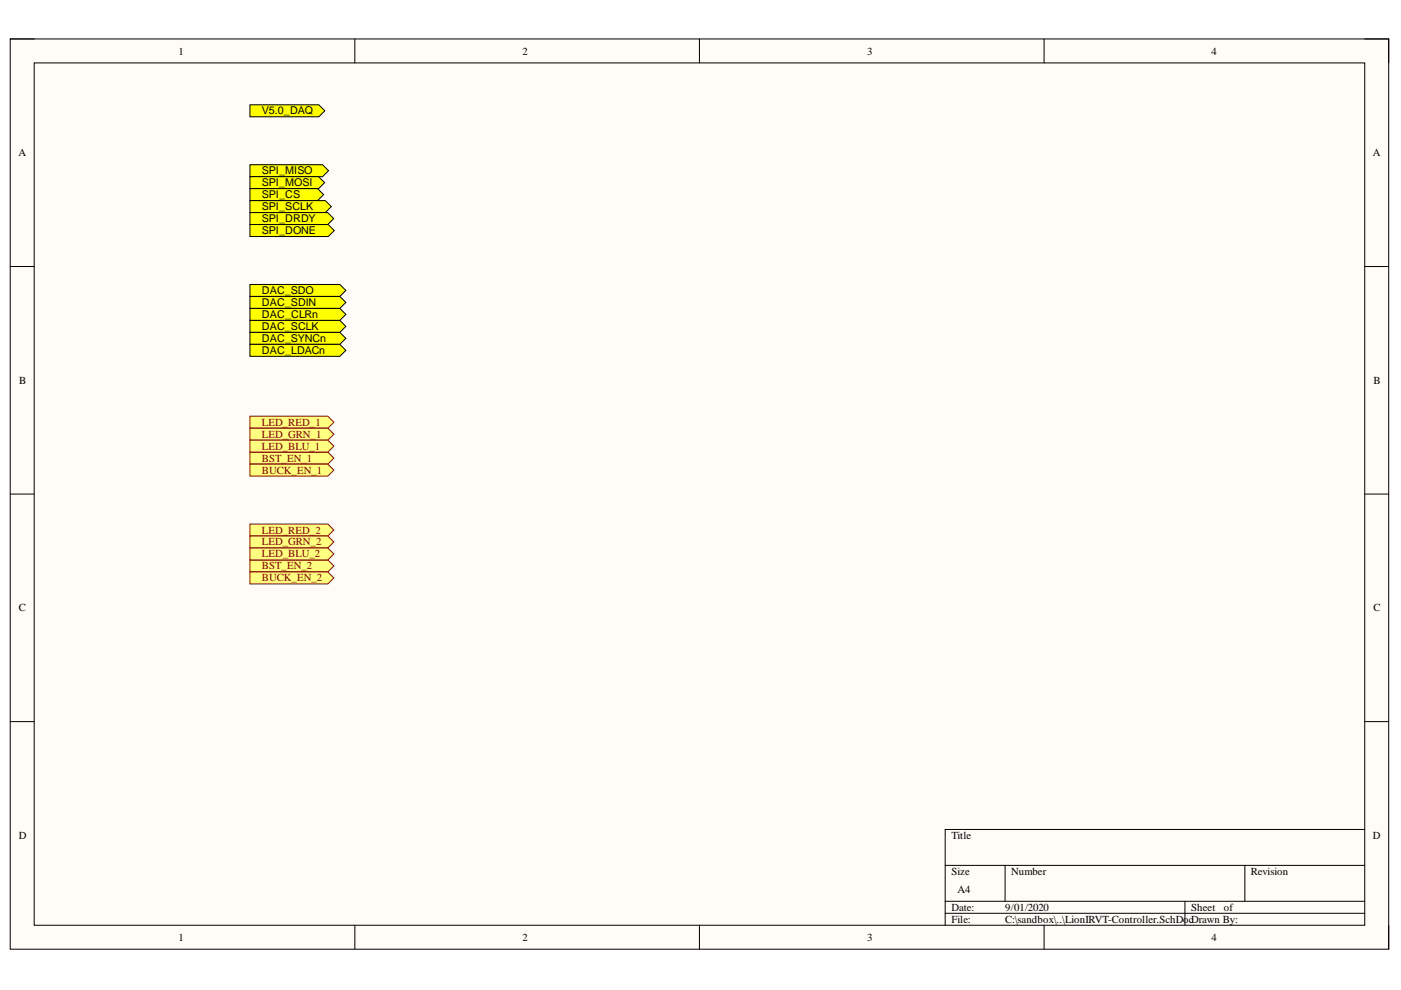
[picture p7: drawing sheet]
<svg xmlns="http://www.w3.org/2000/svg" width="297mm" height="210mm" viewBox="0 0 297 210" stroke-linecap="round" stroke-linejoin="round" font-family="sans-serif">
<path d="M2.2 8.3h292.2v193h-292.2z" fill-rule="evenodd" fill="#fffcf8"/>
<path d="M2.2 8.3h292.2v193h-292.2z" fill="none" stroke="#000" stroke-width=".21"/>
<path d="M7.2 13.3h282.2v182.9h-282.2z" fill-rule="evenodd" fill="#fffcf8"/>
<g fill="none" stroke="#000" stroke-width=".21">
<path d="M2.2 8.3h5M7.2 13.3h282.2v182.9h-282.2zM75.2 8.3v5M148.3 8.3v5M221.4 8.3v5M289.4 8.3h5v5M2.2 56.5h5M289.4 56.5h5M2.2 104.8h5M289.4 104.8h5M2.2 153h5M289.4 153h5"/>
<path d="M289.4 175.9h-89v20.3M75.2 196.2v5.1M148.3 196.2v5.1M200.4 183.5h89M200.4 191.1h89M200.4 193.6h89M213.1 183.5v7.6M221.4 196.2v5.1M251.2 191.1v5.1M263.9 183.5v7.6M294.4 196.2v5.1"/>
</g>
<path d="M53 22.2h14.6l1.3 1.3-1.3 1.3h-14.6z" fill-rule="evenodd" fill="#ff0"/>
<path d="M53 22.2h14.6l1.3 1.3-1.3 1.3h-14.6z" fill="none" stroke="#000" stroke-width=".21"/>
<path d="M53 34.9h15.4l1.3 1.3-1.3 1.3h-15.4z" fill-rule="evenodd" fill="#ff0"/>
<path d="M53 34.9h15.4l1.3 1.3-1.3 1.3h-15.4z" fill="none" stroke="#000" stroke-width=".21"/>
<path d="M53 37.5h14.6l1.2 1.2-1.2 1.3h-14.6z" fill-rule="evenodd" fill="#ff0"/>
<path d="M53 37.5h14.6l1.2 1.2-1.2 1.3h-14.6z" fill="none" stroke="#000" stroke-width=".21"/>
<path d="M53 40h14.3l1.3 1.3-1.3 1.2h-14.3z" fill-rule="evenodd" fill="#ff0"/>
<path d="M53 40h14.3l1.3 1.3-1.3 1.2h-14.3z" fill="none" stroke="#000" stroke-width=".21"/>
<path d="M53 42.5h16l1.2 1.3-1.2 1.3h-16z" fill-rule="evenodd" fill="#ff0"/>
<path d="M53 42.5h16l1.2 1.3-1.2 1.3h-16z" fill="none" stroke="#000" stroke-width=".21"/>
<path d="M53 45.1h16.5l1.2 1.2-1.2 1.3h-16.5z" fill-rule="evenodd" fill="#ff0"/>
<path d="M53 45.1h16.5l1.2 1.2-1.2 1.3h-16.5z" fill="none" stroke="#000" stroke-width=".21"/>
<path d="M53 47.6h16.6l1.3 1.3-1.3 1.3h-16.6z" fill-rule="evenodd" fill="#ff0"/>
<path d="M53 47.6h16.6l1.3 1.3-1.3 1.3h-16.6z" fill="none" stroke="#000" stroke-width=".21"/>
<path d="M53 60.3h19.1l1.2 1.3-1.2 1.3h-19.1z" fill-rule="evenodd" fill="#ff0"/>
<path d="M53 60.3h19.1l1.2 1.3-1.2 1.3h-19.1z" fill="none" stroke="#000" stroke-width=".21"/>
<path d="M53 62.9h19.1l1.2 1.2-1.2 1.3h-19.1z" fill-rule="evenodd" fill="#ff0"/>
<path d="M53 62.9h19.1l1.2 1.2-1.2 1.3h-19.1z" fill="none" stroke="#000" stroke-width=".21"/>
<path d="M53 65.4h19.1l1.2 1.3-1.2 1.2h-19.1z" fill-rule="evenodd" fill="#ff0"/>
<path d="M53 65.4h19.1l1.2 1.3-1.2 1.2h-19.1z" fill="none" stroke="#000" stroke-width=".21"/>
<path d="M53 67.9h19.1l1.2 1.3-1.2 1.3h-19.1z" fill-rule="evenodd" fill="#ff0"/>
<path d="M53 67.9h19.1l1.2 1.3-1.2 1.3h-19.1z" fill="none" stroke="#000" stroke-width=".21"/>
<path d="M53 70.5h19.1l1.2 1.2-1.2 1.3h-19.1z" fill-rule="evenodd" fill="#ff0"/>
<path d="M53 70.5h19.1l1.2 1.2-1.2 1.3h-19.1z" fill="none" stroke="#000" stroke-width=".21"/>
<path d="M53 73h19.1l1.2 1.3-1.2 1.3h-19.1z" fill-rule="evenodd" fill="#ff0"/>
<path d="M53 73h19.1l1.2 1.3-1.2 1.3h-19.1z" fill="none" stroke="#000" stroke-width=".21"/>
<path d="M53 95.9h16.5l1.3 1.2-1.3 1.3h-16.5z" fill-rule="evenodd" fill="#ffff80"/>
<path d="M53 95.9h16.5l1.3 1.2-1.3 1.3h-16.5z" fill="none" stroke="#800000" stroke-width=".21"/>
<path d="M53 98.4h16.5l1.3 1.3-1.3 1.2h-16.5z" fill-rule="evenodd" fill="#ffff80"/>
<path d="M53 98.4h16.5l1.3 1.3-1.3 1.2h-16.5z" fill="none" stroke="#800000" stroke-width=".21"/>
<path d="M53 118.7h16.5l1.3 1.3-1.3 1.3h-16.5z" fill-rule="evenodd" fill="#ffff80"/>
<path d="M53 118.7h16.5l1.3 1.3-1.3 1.3h-16.5z" fill="none" stroke="#800000" stroke-width=".21"/>
<path d="M53 121.3h16.5l1.3 1.2-1.3 1.3h-16.5z" fill-rule="evenodd" fill="#ffff80"/>
<path d="M53 121.3h16.5l1.3 1.2-1.3 1.3h-16.5z" fill="none" stroke="#800000" stroke-width=".21"/>
<path d="M53 88.2h16.5l1.3 1.3-1.3 1.3h-16.5z" fill-rule="evenodd" fill="#ffff80"/>
<path d="M53 88.2h16.5l1.3 1.3-1.3 1.3h-16.5z" fill="none" stroke="#800000" stroke-width=".21"/>
<path d="M53 90.8h16.5l1.3 1.3-1.3 1.2h-16.5z" fill-rule="evenodd" fill="#ffff80"/>
<path d="M53 90.8h16.5l1.3 1.3-1.3 1.2h-16.5z" fill="none" stroke="#800000" stroke-width=".21"/>
<path d="M53 93.3h16.5l1.3 1.3-1.3 1.3h-16.5z" fill-rule="evenodd" fill="#ffff80"/>
<path d="M53 93.3h16.5l1.3 1.3-1.3 1.3h-16.5z" fill="none" stroke="#800000" stroke-width=".21"/>
<path d="M53 111.1h16.5l1.3 1.3-1.3 1.2h-16.5z" fill-rule="evenodd" fill="#ffff80"/>
<path d="M53 111.1h16.5l1.3 1.3-1.3 1.2h-16.5z" fill="none" stroke="#800000" stroke-width=".21"/>
<path d="M53 113.6h16.5l1.3 1.3-1.3 1.3h-16.5z" fill-rule="evenodd" fill="#ffff80"/>
<path d="M53 113.6h16.5l1.3 1.3-1.3 1.3h-16.5z" fill="none" stroke="#800000" stroke-width=".21"/>
<path d="M53 116.2h16.5l1.3 1.3-1.3 1.2h-16.5z" fill-rule="evenodd" fill="#ffff80"/>
<path d="M53 116.2h16.5l1.3 1.3-1.3 1.2h-16.5z" fill="none" stroke="#800000" stroke-width=".21"/>
<g font-size="2.3">
<text x="37.9" y="11.6">1</text>
<text x="110.8" y="11.6">2</text>
<text x="183.9" y="11.6">3</text>
<text x="256.9" y="11.6">4</text>
<text x="55.5" y="24.2">V5.0_DAQ</text>
<text x="3.9" y="33.1">A</text>
<text x="291.1" y="33.1">A</text>
<text x="55.5" y="36.9">SPI_MISO</text>
<text x="55.5" y="39.4">SPI_MOSI</text>
<text x="55.5" y="42.1">SPI_CS</text>
<text x="55.5" y="44.6">SPI_SCLK</text>
<text x="55.5" y="47.1">SPI_DRDY</text>
<text x="55.5" y="49.7">SPI_DONE</text>
<text x="55.5" y="62.3">DAC_SDO</text>
<text x="55.5" y="64.9">DAC_SDIN</text>
<text x="55.5" y="67.4">DAC_CLRn</text>
<text x="55.5" y="69.9">DAC_SCLK</text>
<text x="55.5" y="72.5">DAC_SYNCn</text>
<text x="55.5" y="75">DAC_LDACn</text>
<text x="4.1" y="81.3">B</text>
<text x="291.2" y="81.3">B</text>
<text x="4" y="129.6">C</text>
<text x="291.2" y="129.6">C</text>
<text x="4" y="177.8">D</text>
<text x="201.7" y="177.8">Title</text>
<text x="291.1" y="177.8">D</text>
<text x="201.7" y="185.5">Size</text>
<text x="214.4" y="185.5">Number</text>
<text x="265.2" y="185.5">Revision</text>
<text x="203" y="189.3">A4</text>
<text x="201.7" y="193.1">Date:</text>
<text x="201.7" y="195.7">File:</text>
<text x="213.1" y="193.1">9/01/2020</text>
<text x="213.1" y="195.7">C:\sandbox\..\LionIRVT-Controller.SchDocDrawn By:</text>
<text x="252.5" y="193.1">Sheet</text>
<text x="259.5" y="193.1">of</text>
<text x="37.9" y="199.5">1</text>
<text x="110.8" y="199.5">2</text>
<text x="183.9" y="199.5">3</text>
<text x="256.9" y="199.5">4</text>
</g>
<g font-size="2.3" fill="#800000">
<text x="55.5" y="90.2">LED_RED_1</text>
<text x="55.5" y="92.8">LED_GRN_1</text>
<text x="55.5" y="95.4">LED_BLU_1</text>
<text x="55.5" y="97.9">BST_EN_1</text>
<text x="55.5" y="100.4">BUCK_EN_1</text>
<text x="55.5" y="113.1">LED_RED_2</text>
<text x="55.5" y="115.7">LED_GRN_2</text>
<text x="55.5" y="118.2">LED_BLU_2</text>
<text x="55.5" y="120.7">BST_EN_2</text>
<text x="55.5" y="123.3">BUCK_EN_2</text>
</g>
</svg>
